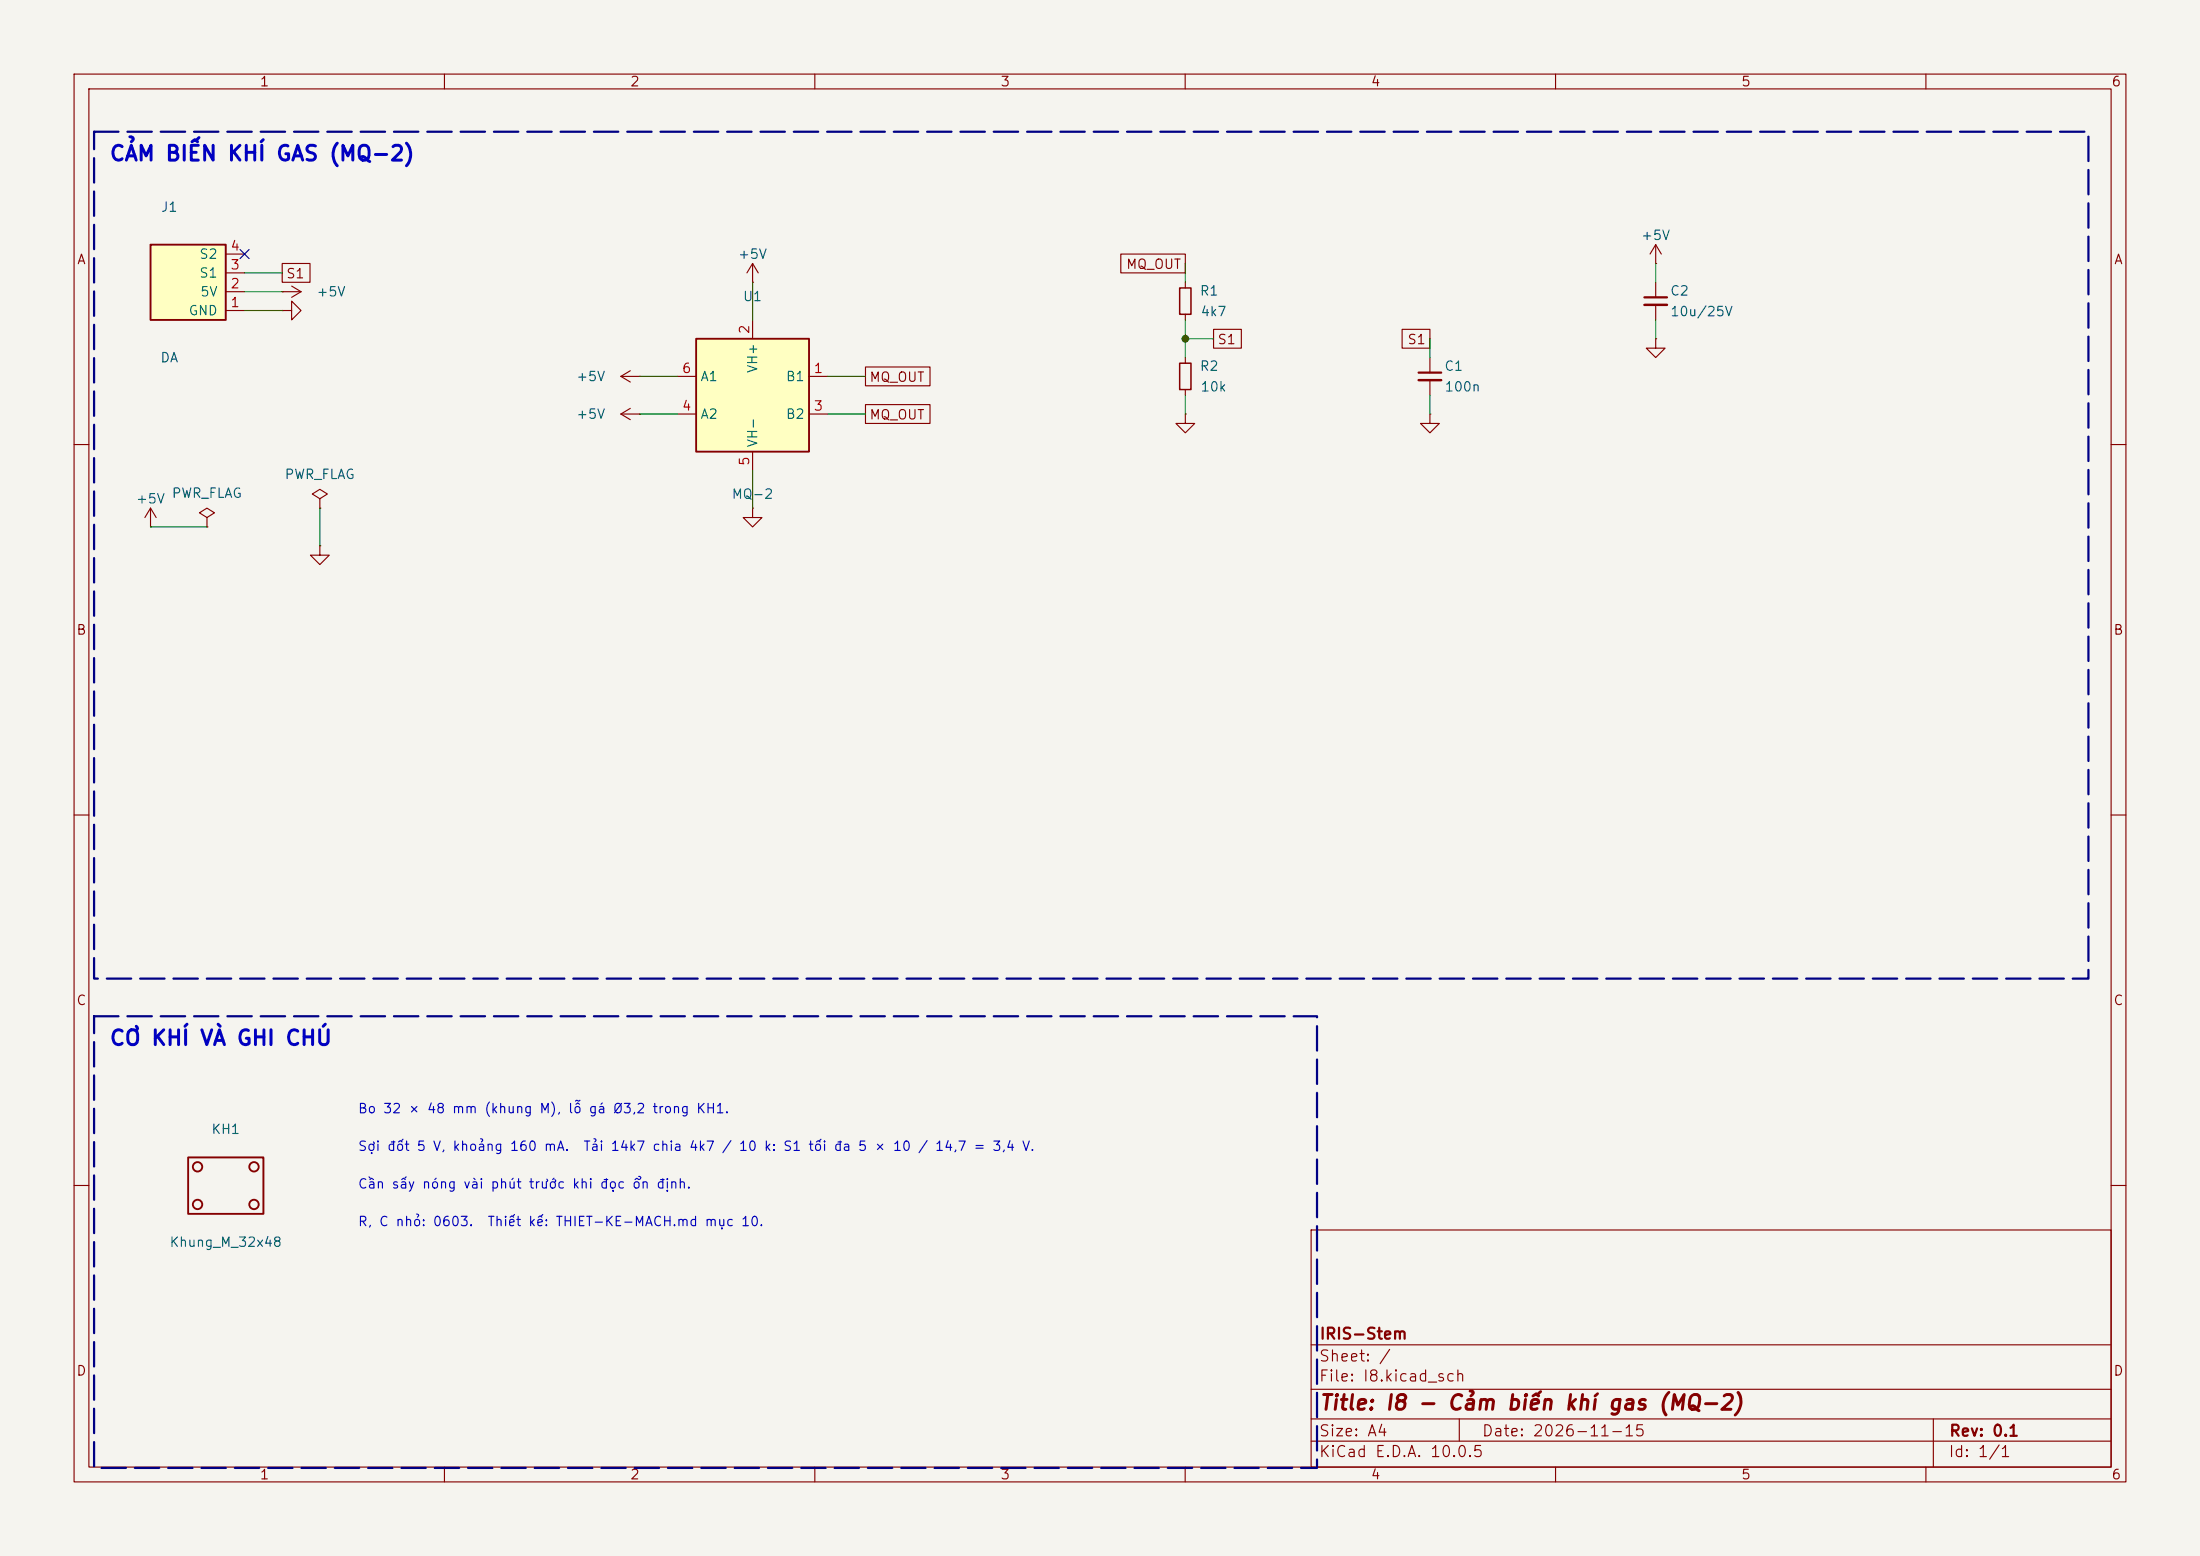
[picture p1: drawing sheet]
<svg xmlns="http://www.w3.org/2000/svg" width="297mm" height="210mm" viewBox="0 0 297 210" stroke-linecap="round" stroke-linejoin="round" font-family="sans-serif">
<path d="M0 0h297v210h-297z" fill="#f5f4ef" stroke="#f5f4ef" stroke-width=".14"/>
<g fill="none" stroke="#840000" stroke-width=".15">
<path d="M10 10h277v190h-277zM12 12h273v186h-273zM60 10v2M110 10v2M160 10v2M210 10v2M260 10v2M10 60h2M285 60h2M10 110h2M285 110h2M10 160h2"/>
<path d="M177 166h108v32h-108zM285 160h2M60 198v2M110 198v2M160 198v2M177 194.5h108M177 191.5h108M177 187.5h108M177 181.5h108M197 191.5v3M210 198v2M260 198v2"/>
<path d="M261 191.5v6.5"/>
</g>
<path d="M20.3 33h10.2v10.2h-10.2z" fill="#ffffc2"/>
<path d="M20.3 33h10.2v10.2h-10.2z" fill="none" stroke="#840000" stroke-width=".25"/>
<g fill="none" stroke="#840000" stroke-width=".15">
<path d="M30.5 39.4h2.5M30.5 36.8h2.5M30.5 34.3h2.5M38.1 39.4h.1M38.1 39.4h2.5M39.4 38.6l1.2 .8M40.6 39.4l-1.2 .7M30.5 41.9h2.5M38.1 41.9h1.3v-1.3l1.2 1.3-1.2 1.3v-1.3M38.1 41.9h.1M83.8 55.9l1.3 .7M83.8 55.9h2.6"/>
<path d="M83.8 50.8l1.3 .8M83.8 50.8h2.6M85.1 55.1l-1.3 .8M85.1 50l-1.3 .8M86.4 55.9h.1M86.4 50.8h.1M223.5 45.7v1.3h1.3l-1.3 1.3-1.3-1.3h1.3M223.5 45.7h.1M20.3 71.1h.1M20.3 68.6l-.7 1.3M20.3 68.6l.8 1.3M20.3 68.6v2.5"/>
<path d="M27.9 69.9l1.1-.7-1.1-.6-1 .6 1 .7v1.2M27.9 71.1h.1M43.2 67.3l1-.6-1-.7-1 .7 1 .6v1.3M43.2 68.6h.1M43.2 73.7v1.2h1.2l-1.2 1.3-1.3-1.3h1.3M43.2 73.7h.1M101.6 68.6v1.3h1.3l-1.3 1.2-1.3-1.2h1.3M101.6 68.6h.1"/>
</g>
<path d="M94 45.7h15.2v15.3h-15.2z" fill="#ffffc2"/>
<g fill="none" stroke="#840000" stroke-width=".25">
<path d="M94 45.7h15.2v15.3h-15.2zM25.4 156.2h10.2v7.6h-10.2z"/>
<circle cx="26.7" cy="157.5" r=".63"/>
<circle cx="34.3" cy="157.5" r=".63"/>
<circle cx="26.7" cy="162.6" r=".63"/>
<circle cx="34.3" cy="162.6" r=".63"/>
</g>
<g fill="none" stroke="#840000" stroke-width=".15">
<path d="M38.1 35.6h3.8v2.5h-3.8zM101.6 38.1h.1M101.6 35.6v2.5M101.6 35.6l-.8 1.2M101.6 35.6l.8 1.2M151.3 34.3h8.7v2.5h-8.7zM160 38.1v.8M223.5 35.6h.1M223.5 33v2.6M223.5 38.1v2M223.5 33l-.7 1.3M223.5 33l.8 1.3"/>
<path d="M91.4 50.8h2.6M91.4 55.9h2.6M101.6 43.2v2.5M109.2 50.8h2.6M109.2 55.9h2.6M116.8 54.6h8.8v2.6h-8.8zM116.8 49.5h8.8v2.6h-8.8zM160 55.9v1.3h1.3l-1.3 1.2-1.3-1.2h1.3M160 55.9h.1M160 42.4v.8M160 48.3v.7M160 52.6v.7"/>
<path d="M163.8 44.4h3.8v2.6h-3.8zM189.3 44.4h3.7v2.6h-3.7zM193 55.9v1.3h1.3l-1.3 1.2-1.2-1.2h1.2M193 55.9h.1M193 48.3v2M193 51.3v2M223.5 41.1v2.1M101.6 61v2.5"/>
</g>
<path d="M191.5 50.3h3.1M222 40.1h3" fill="none" stroke="#840000" stroke-width=".3"/>
<path d="M191.5 51.3h3.1M222 41.1h3" fill="none" stroke="#840000" stroke-width=".33"/>
<path d="M159.3 38.9h1.5v3.5h-1.5zM159.3 49h1.5v3.6h-1.5z" fill="none" stroke="#840000" stroke-width=".2"/>
<g fill="none" stroke="#009600" stroke-width=".15">
<path d="M33 36.8h5.1M33 39.4h5.1M101.6 38.1v5.1M160 35.6v2.5M223.5 35.6v2.5M33 41.9h5.1M86.4 55.9h5M86.4 50.8h5M111.8 55.9h5M111.8 50.8h5M160 43.2v5.1M160 53.3v2.6"/>
<path d="M160 45.7h3.8M193 45.7v2.6M193 53.3v2.6M223.5 43.2v2.5M20.3 71.1h7.6M43.2 68.6v5.1M101.6 63.5v5.1"/>
</g>
<path d="M32.4 33.7l1.2 1.2M33.6 33.7l-1.2 1.2" fill="none" stroke="#000084" stroke-width=".15"/>
<path d="M12.7 17.8h269.2v114.3h-269.2zM12.7 137.2h165.1v60.9h-165.1z" fill="none" stroke="#000084" stroke-width=".3" stroke-dasharray="3.3 1.2"/>
<circle cx="160" cy="45.7" r=".46" fill="#009600" stroke="#009600" stroke-width=".14"/>
<g font-size="2" fill="#0000c2">
<text x="14.7" y="22.2">CẢM BIẾN KHÍ GAS (MQ-2)</text>
<text x="14.7" y="141.6">CƠ KHÍ VÀ GHI CHÚ</text>
</g>
<text font-size="2" fill="#840000" x="178" y="190.8">Title: I8 - Cảm biến khí gas (MQ-2)</text>
<g font-size="1.5" fill="#840000">
<text x="178" y="184.1">Sheet: /</text>
<text x="178" y="181.1">IRIS-Stem</text>
<text x="178" y="186.8">File: I8.kicad_sch</text>
<text x="178" y="197">KiCad E.D.A. 10.0.5</text>
<text x="178" y="194.2">Size: A4</text>
<text x="200" y="194.2">Date: 2026-11-15</text>
<text x="263" y="197">Id: 1/1</text>
<text x="263" y="194.2">Rev: 0.1</text>
</g>
<g font-size="1.3" fill="#840000">
<text x="35" y="12">1</text>
<text x="85" y="12">2</text>
<text x="135" y="12">3</text>
<text x="185" y="12">4</text>
<text x="235" y="12">5</text>
<text x="285" y="12">6</text>
<text x="10.3" y="36">A</text>
<text x="285.3" y="36">A</text>
<text x="38.5" y="37.9">S1</text>
<text x="151.9" y="36.6">MQ_OUT</text>
<text x="164.3" y="46.8">S1</text>
<text x="189.9" y="46.8">S1</text>
<text x="117.3" y="51.9">MQ_OUT</text>
<text x="117.3" y="56.9">MQ_OUT</text>
<text x="10.2" y="86">B</text>
<text x="285.2" y="86">B</text>
<text x="10.2" y="136">C</text>
<text x="285.2" y="136">C</text>
<text x="10.2" y="186">D</text>
<text x="285.2" y="186">D</text>
<text x="35" y="200">1</text>
<text x="85" y="200">2</text>
<text x="135" y="200">3</text>
<text x="185" y="200">4</text>
<text x="235" y="200">5</text>
<text x="285" y="200">6</text>
</g>
<g font-size="1.3" fill="#006464">
<text x="21.6" y="28.9">J1</text>
<text x="26.8" y="35.3">S2</text>
<text x="99.5" y="35.3">+5V</text>
<text x="221.5" y="32.7">+5V</text>
<text x="26.8" y="37.8">S1</text>
<text x="26.9" y="40.3">5V</text>
<text x="42.6" y="40.3">+5V</text>
<text x="100.2" y="41">U1</text>
<text x="161.9" y="40.2">R1</text>
<text x="225.4" y="40.2">C2</text>
<text x="25.4" y="42.9">GND</text>
<text x="162" y="43">4k7</text>
<text x="225.4" y="43">10u/25V</text>
<text x="21.6" y="49.2">DA</text>
<text x="77.7" y="51.8">+5V</text>
<text x="94.5" y="51.8">A1</text>
<text x="102.6" y="50.4" transform="rotate(-90 102.6 50.4)">VH+</text>
<text x="106" y="51.8">B1</text>
<text x="161.9" y="50.4">R2</text>
<text x="162" y="53.2">10k</text>
<text x="194.9" y="50.4">C1</text>
<text x="194.9" y="53.2">100n</text>
<text x="77.7" y="56.8">+5V</text>
<text x="94.5" y="56.8">A2</text>
<text x="106" y="56.8">B2</text>
<text x="38.3" y="65">PWR_FLAG</text>
<text x="102.6" y="60.5" transform="rotate(-90 102.6 60.5)">VH-</text>
<text x="18.3" y="68.3">+5V</text>
<text x="23.1" y="67.5">PWR_FLAG</text>
<text x="98.7" y="67.6">MQ-2</text>
<text x="28.4" y="153.4">KH1</text>
<text x="22.8" y="168.6">Khung_M_32x48</text>
</g>
<g font-size="1.3" fill="#a90000">
<text x="31" y="34.2">4</text>
<text x="31" y="41.8">1</text>
<text x="31" y="39.2">2</text>
<text x="31" y="36.7">3</text>
<text x="101.5" y="45.2" transform="rotate(-90 101.5 45.2)">2</text>
<text x="92" y="50.7">6</text>
<text x="109.8" y="50.7">1</text>
<text x="92" y="55.7">4</text>
<text x="109.8" y="55.7">3</text>
<text x="101.5" y="63" transform="rotate(-90 101.5 63)">5</text>
</g>
<g font-size="1.3" fill="#0000c2">
<text x="48.2" y="150.6">Bo 32 × 48 mm (khung M), lỗ gá Ø3,2 trong KH1.</text>
<text x="48.2" y="155.7">Sợi đốt 5 V, khoảng 160 mA.</text>
<text x="78.7" y="155.7">Tải 14k7 chia 4k7 / 10 k: S1 tối đa 5 × 10 / 14,7 = 3,4 V.</text>
<text x="48.2" y="160.7">Cần sấy nóng vài phút trước khi đọc ổn định.</text>
<text x="48.2" y="165.8">R, C nhỏ: 0603.</text>
<text x="65.7" y="165.8">Thiết kế: THIET-KE-MACH.md mục 10.</text>
</g>
</svg>
